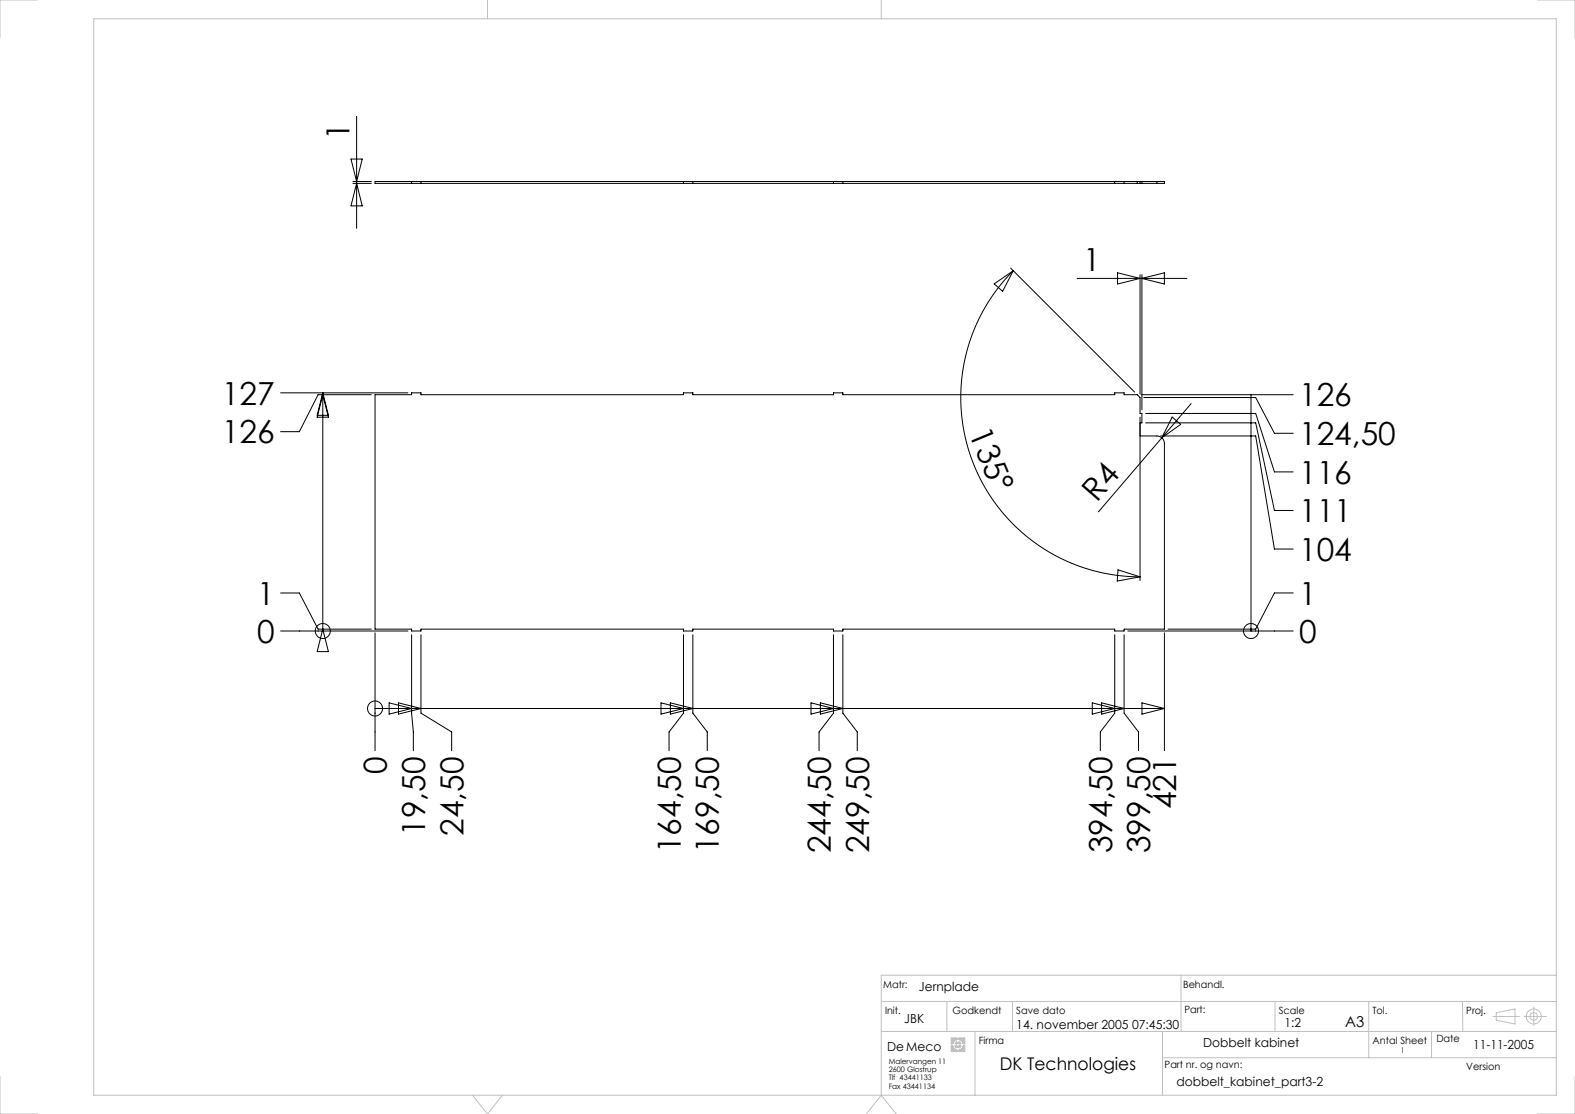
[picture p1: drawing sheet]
<svg xmlns="http://www.w3.org/2000/svg" width="420mm" height="297mm" viewBox="0 0 420 297" stroke-linecap="round" stroke-linejoin="round" font-family="sans-serif">
<g fill="none" stroke="#000" stroke-width=".27">
<path d="M95.1 31v29.9M93.6 42.4h3l-1.5 6zM94.1 48.9h4.9M94.1 48.4h4.9M95.1 48.9l1.5 6h-3zM109.8 48.4v.5M112.3 48.4v.5M182.3 48.4v.5M184.8 48.4v.5M222.3 48.4v.5M224.8 48.4v.5M297.3 48.4v.5"/>
<path d="M299.8 48.4v.5M303.3 48.4v.5M304 48.4v.5M304.5 48.4v.5M308.5 48.4h2v.5h-2M308.5 48.4h-208.5v.5h208.5M308.5 48.4v.5M265.1 75.7l5.1-3.5-2.8 5.5zM269.5 71.5l33.1 33M270.2 72.2a47.8 47.8 0 0 0-10.4 52.1 47.8 47.8 0 0 0 44.2 29.5M287.3 74.2h29.2M298 72.7l6 1.5-6 1.5z"/>
<path d="M304 73.2v31.8M304.5 74.2l6-1.5v3zM304.5 73.2v36M74.8 104.7h34M86.1 104.7v63.5M86.1 105.2l1.5 6h-3zM86.1 104.7l1.5 6h-3zM99 105.2h-14.2l-5 9.9h-5M304 112.7h.5v-2.5h-.5v-4.2l-.7-.8h-3.5v-.5h-2.5v.5h-72.5v-.5h-2.5v.5h-37.5v-.5h-2.5v.5h-70v-.5h-2.5v.5h-9.8v62.5h9.8v.5h2.5v-.5h70v.5h2.5v-.5h37.5v.5h2.5v-.5h72.5v.5h2.5v-.5h10.7v-49.5a2 2 0 0 0-2-2h-4.5M304 111.2v43.6M304.3 105.2h40.5M305 106h29.8l5 9.5h5"/>
<path d="M305.5 112.7h29.3l5 23.4h5M305.5 110.2h29.3l5 15.6h5M309.5 116.2h25.3l5 30.2h5M312.6 111.2l2.3 1.9-5.1 3.6zM317.6 107.6l-24.7 28.9M333.6 105.2v63M74.8 158.1h5l5 9.6h14.2M298.1 151.9l5.9 1.9-6.1 1.1zM344.8 158.1h-5l-5 9.6h-23.3M74.8 168.2h34M86.1 168.2h.1M86.1 167.7l1.5 6h-3z"/>
<path d="M100 168.7v31.4M109.8 169.2v20.9l.4 5v5M112.3 169.2v20.9l8.1 5v5M182.3 169.2v20.9l-3.9 5v5M184.8 169.2v20.9l3.8 5v5M222.3 169.2v20.9l-3.9 5v5M224.8 169.2v20.9l3.8 5v5M297.3 169.2v20.9l-3.9 5v5M299.8 169.2v20.9l3.8 5v5M300.8 168.2h44M310.5 168.7v31.4M333.6 168.2h.1"/>
<path d="M100 188.9h.1M100 188.9h210.5M103.8 187.4l6 1.5-6 1.5zM106.3 187.4l6 1.5-6 1.5zM176.3 187.4l6 1.5-6 1.5zM178.8 187.4l6 1.5-6 1.5zM216.3 187.4l6 1.5-6 1.5zM218.8 187.4l6 1.5-6 1.5zM291.3 187.4l6 1.5-6 1.5zM293.8 187.4l6 1.5-6 1.5zM304.5 187.4l6 1.5-6 1.5z"/>
<circle cx="86.1" cy="168.2" r="2"/>
<circle cx="333.6" cy="168.2" r="2"/>
<circle cx="100" cy="188.9" r="2"/>
</g>
<g fill="none" stroke="#c0c0c0" stroke-width=".27">
<path d="M10 0h-10v10M25 5h390v287h-390zM130 0v5M235 0v5M410 0h10v10M235 267h180M235 275h180M252.5 267v8M253.7 276.8h1.5v.4l-.7 .3-.4 .8h-.4zM253.7 278.8h.4l.4 .8 .7 .3v.5h-1.5zM253.7 276.8h1.4v.4l-.7 .4-.4 .7h-.3zM253.8 277.3l1.1-.1-1.1 .2"/>
<path d="M253.8 276.9l1.3 .2h-1.3l1.3-.2zM254 278.9v1.4M254 278.9l.2 1.4M254 278.9l-.2 1.4v-1.4l.2 1.4M254 278.9l.5 .8 .6 .3M254 278.9h-.3v1.4M254.1 277.9l-.3 .3M254.1 277.9l-.4 .3h.3h-.2M254.1 277.9l-.3 .1M254.2 279.3l.1 1M254.2 279.3l.3 1M254.2 279.3v1"/>
<path d="M254.2 279.4l.3 .9M254.2 279.4l.5 .9M254.2 279.4l.1 .9M254.3 279.5l.4 .8M254.3 279.5l.5 .8M254.3 279.5l.2 .8M254.3 277.6l-.5 .4M254.3 277.6l-.5 .6M254.3 277.6l-.5 .3M254.4 279.6l.4 .7M254.4 279.6l.5 .7M254.4 279.6l.3 .7"/>
<path d="M254.4 277.5l-.6 .4M254.4 277.5l-.6 .5M254.4 277.5l-.7 .3M254.5 279.7l.4 .6M254.5 279.7l.6 .6M254.5 279.7l.3 .6M254.6 277.4l-.9 .4M254.6 277.4l-.8 .5M254.6 277.4l-.9 .2M254.7 278.8h.5v.6zM254.7 277.3l-1 .3M254.7 277.3l-1 .5"/>
<path d="M254.7 277.3l-.9 .1M254.7 278.9h.4v.4zM254.7 277.3h-.9M254.8 279.9l.3 .4M254.8 279.9l.3 .4v-.3M254.8 279.9l.1 .4M254.9 278l.3-.2v.5h-.5zM254.9 278.1h.2M254.9 278l.2-.2v.5h-.4zM254.9 278.9l.1 .3M254.9 278.9l.2 .3M254.9 278.9v.2l-.1-.2 .2 .3"/>
<path d="M255 278.9l.1 .3M255 278.9v.3M255.1 278l-.2 .1M255.1 278l-.3 .2M255.1 278h-.2l.2-.1-.2 .2M255.1 278.1l-.3 .1M255.1 280v.3M255.1 277.2l-1.3 .1M255.7 277.8l.6 .5h-.6zM255.7 276.8h1.6v1.5h-.5l-.4-.8-.7-.3zM255.7 278.8h.6l-.6 .6zM255.8 277.8l.4 .5h-.4z"/>
<path d="M255.8 277.2l.6 .3 .5 .8M255.8 278.9h.4l-.4 .4zM255.8 280l.6-.3 .5-.8h.3v1.4M255.8 277.2v-.4h1.4v1.5h-.3M255.8 280v.3M255.8 279h.3M255.8 277.1v-.3l.3 .4M255.9 277.9v.3M255.9 277.9l.1 .3M255.9 276.9l.2 .3M255.9 276.9l-.1 .2M255.9 276.9l.5 .5"/>
<path d="M255.9 278l.1 .2M255.9 278v.2M255.9 278l.2 .2-.1-.2v.2M256 276.9l.4 .5M256 276.9l.1 .3M256 276.9l.5 .6M256.1 279l-.3 .1M256.1 279l-.3 .2 .2-.1h-.2M256.1 279h-.3M256.1 276.9l.4 .6M256.1 276.9l.3 .5M256.1 276.9l.5 .8"/>
<path d="M256.3 276.9l.3 .8M256.3 276.9l.2 .6M256.3 276.9l.4 .9M256.5 276.9l.2 .9M256.5 276.9l.1 .8M256.5 276.9l.3 .9-.1-.9M256.6 276.9l.3 1.4M256.6 276.9l.1 .9M256.7 276.9l.1 1.1-.2-1.1M256.7 276.9l.2 1.3M256.8 278.8h.5v1.6h-1.6v-.5l.7-.3zM256.9 276.9v1.3"/>
<path d="M256.9 276.9v1.4M256.9 276.9l.3 1.3-.1-1.3-.2 1.3M257.2 279.7l-1.1 .2 1.1-.1M257.2 279.7l-1 .2M257.2 279.7l-.9 .1M257.2 279l-.4 .2M257.2 279l-.3-.1h.3l-.4 .3M257.2 279l-.6 .5M257.2 279.8l-1.4 .2M257.2 279.8l-1 .1M257.2 279.2l-.7 .4M257.2 279.2l-.6 .3"/>
<path d="M257.2 279.2l-.8 .5M257.2 279.1l-.6 .4M257.2 279.1l-.4 .1M257.2 279.1l-.7 .5M257.2 279.4l-.8 .3M257.2 279.4l-.7 .2M257.2 279.6l-.9 .2M257.2 279.4l-.9 .4M257.2 279.6l-.8 .1M257.2 279.6l-1 .3M260 275v17M270 267v8"/>
<path d="M310 275v17M314.9 260v15M340 267v8M365 267v15M381.7 275v7M390 267l.1 8M398.2 271h7M399 270l5-1v4l-5-1zM406.5 271h5.9M409 268.5v4.9M415 260h-180v32M0 287v10h10"/>
<path d="M126 292l4 5 4-5M235 292l-4 5M235 292l4 5M254.3 280.3l-.2-1.1 .1 1.1M255.8 280h1.4l-1.4 .3 1.4-.1zM310 282h105M420 287v10h-10"/>
<circle cx="409" cy="271" r="2"/>
<circle cx="409" cy="271" r="1"/>
</g>
<g font-size="8.5">
<text x="93.2" y="37.3" transform="rotate(-90 93.2 37.3)">1</text>
<text x="288.9" y="72.3">1</text>
<text x="59.2" y="107.9">127</text>
<text x="346.4" y="108.4">126</text>
<text x="59.2" y="118.2">126</text>
<text x="258.3" y="115.5" transform="rotate(67 258.3 115.5)">135°</text>
<text x="346.4" y="118.6">124,50</text>
<text x="346.4" y="128.9">116</text>
<text x="292.5" y="134" transform="rotate(-49 292.5 134)">R4</text>
<text x="346.4" y="139.2">111</text>
<text x="346.4" y="149.5">104</text>
<text x="68.6" y="161.2">1</text>
<text x="346.4" y="161.2">1</text>
<text x="68.6" y="171.3">0</text>
<text x="346.4" y="171.4">0</text>
<text x="103.1" y="206.4" transform="rotate(-90 103.1 206.4)">0</text>
<text x="313.6" y="215.8" transform="rotate(-90 313.6 215.8)">421</text>
<text x="113.3" y="222.8" transform="rotate(-90 113.3 222.8)">19,50</text>
<text x="123.6" y="222.8" transform="rotate(-90 123.6 222.8)">24,50</text>
<text x="181.5" y="227.5" transform="rotate(-90 181.5 227.5)">164,50</text>
<text x="191.7" y="227.5" transform="rotate(-90 191.7 227.5)">169,50</text>
<text x="221.5" y="227.5" transform="rotate(-90 221.5 227.5)">244,50</text>
<text x="231.7" y="227.5" transform="rotate(-90 231.7 227.5)">249,50</text>
<text x="296.5" y="227.5" transform="rotate(-90 296.5 227.5)">394,50</text>
<text x="306.7" y="227.5" transform="rotate(-90 306.7 227.5)">399,50</text>
</g>
<text font-size="4.7" x="266.6" y="285.3">DK Technologies</text>
<text font-size="4" x="358.7" y="273.7">A3</text>
<g font-size="3.3">
<text x="245.1" y="264.1">Jernplade</text>
<text x="241.2" y="272.7">JBK</text>
<text x="271" y="274.3">14. november 2005 07:45:30</text>
<text x="342.6" y="273.9">1:2</text>
<text x="236.5" y="280.2">De Meco</text>
<text x="320.8" y="279.2">Dobbelt kabinet</text>
<text x="392.9" y="279.7">11-11-2005</text>
<text x="313.7" y="289.5">dobbelt_kabinet_part3-2</text>
</g>
<g font-size="2.7">
<text x="235.5" y="263.4">Matr:</text>
<text x="315.5" y="263.4">Behandl.</text>
<text x="236" y="270.4">Init.</text>
<text x="254" y="270.4">Godkendt</text>
<text x="271" y="270.4">Save dato</text>
<text x="315.8" y="270.1">Part:</text>
<text x="341" y="270.4">Scale</text>
<text x="366" y="270.4">Tol.</text>
<text x="391" y="270.4">Proj.</text>
<text x="261" y="278.4">Firma</text>
<text x="366" y="278.4">Antal Sheet</text>
<text x="383" y="277.9">Date</text>
<text x="310.5" y="284.7">Part nr. og navn:</text>
<text x="391" y="285.4">Version</text>
</g>
<g font-size="2">
<text x="373.6" y="280.8">1</text>
<text x="237" y="283.6">Malervangen 11</text>
<text x="237" y="285.8">2600 Glostrup</text>
<text x="237" y="288.1">Tlf 43441133</text>
<text x="237" y="290.3">Fax 43441134</text>
</g>
</svg>
